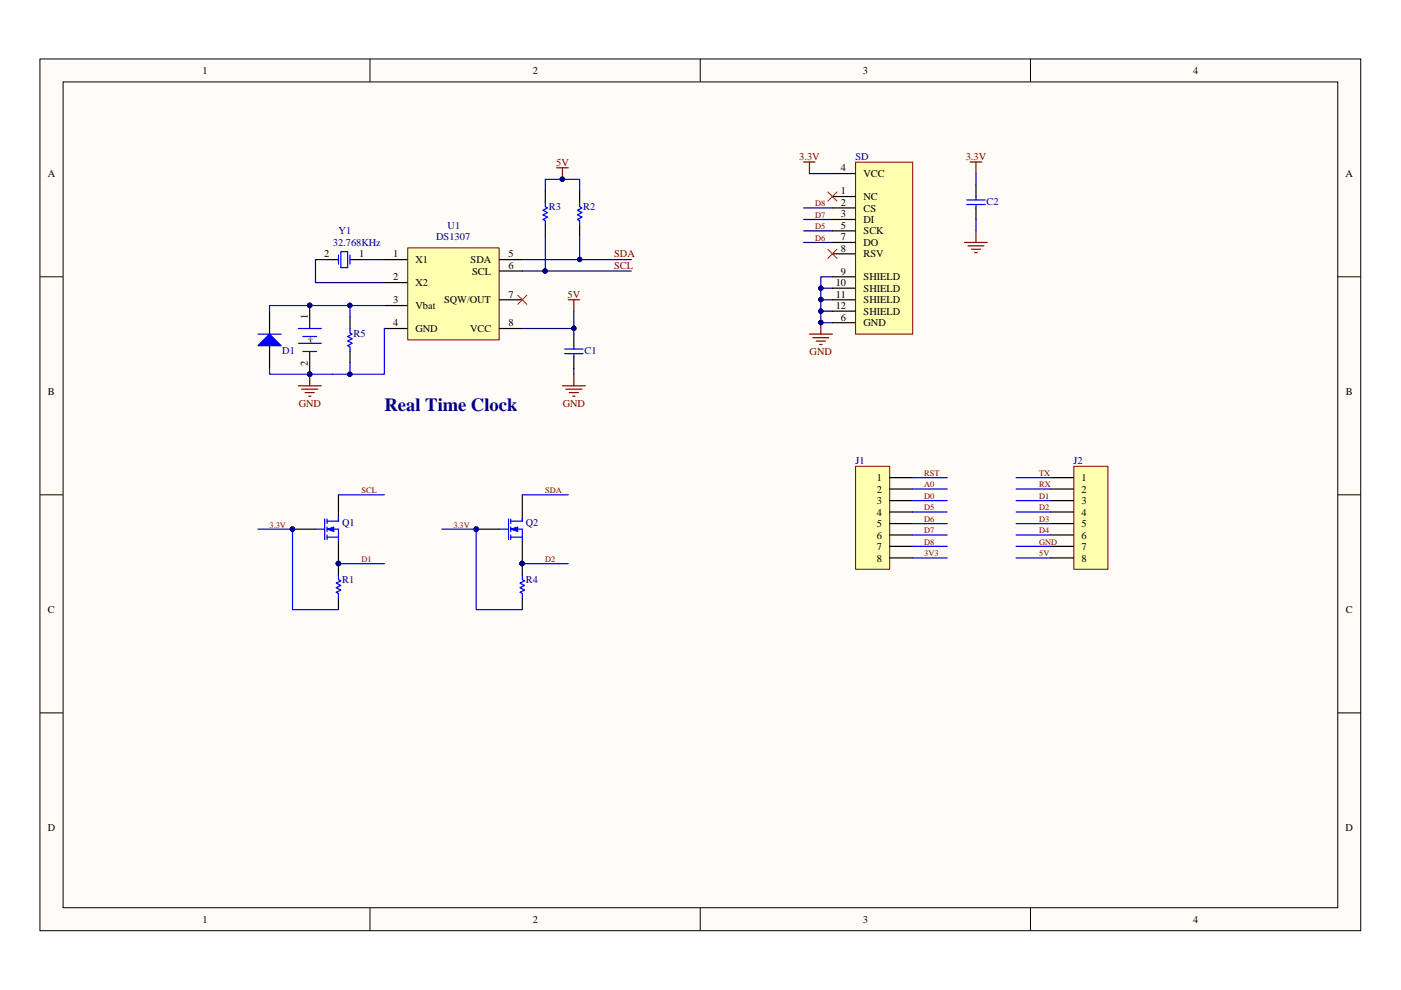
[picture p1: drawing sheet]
<svg xmlns="http://www.w3.org/2000/svg" width="297mm" height="210mm" viewBox="0 0 297 210" stroke-linecap="round" stroke-linejoin="round" font-family="sans-serif">
<path d="M8.5 12.5h280v184.8h-280z" fill="#fffcf8"/>
<path d="M8.5 12.5h280v184.8h-280z" fill="none" stroke="#000" stroke-width=".21"/>
<path d="M13.4 17.4h270.2v175.1h-270.2z" fill="#fffcf8"/>
<g fill="none" stroke="#000" stroke-width=".21">
<path d="M13.4 17.4h270.2v175.1h-270.2zM78.4 12.5v4.8M148.5 12.5v4.8M218.5 12.5v4.8M8.5 58.7h4.8M283.6 58.7h4.9M8.5 104.9h4.8M283.6 104.9h4.9M8.5 151.1h4.8M283.6 151.1h4.9M78.4 192.5v4.9M148.5 192.5v4.9"/>
<path d="M218.5 192.5v4.9"/>
</g>
<path d="M181.4 34.4h12.1v36.4h-12.1z" fill="#ffffb0"/>
<path d="M181.4 34.4h12.1v36.4h-12.1z" fill="none" stroke="#800000" stroke-width=".21"/>
<g fill="none" stroke="#000" stroke-width=".25">
<path d="M176.5 36.8h4.9M69.3 55h2.5M74.2 55h2.4M176.5 41.7h4.9M176.5 44.1h4.9M176.5 46.5h4.9M176.5 49h4.9M176.5 51.4h4.9M176.5 53.8h4.9M176.5 58.7h4.9M121.7 70.8v2.5M121.7 75.7v2.5"/>
<path d="M176.5 68.4h4.9M176.5 61.1h4.9M176.5 63.6h4.9M176.5 66h4.9"/>
</g>
<g fill="none" stroke="#800000" stroke-width=".25">
<path d="M170.4 34.3h2.4M171.6 34.3v2.5M65.7 79.3v2.5M120.5 63.6h2.4M121.7 63.6v2.4M121.7 79.3v2.5M171.6 70.8h4.9M172.3 71.6h3.4M173.1 72.3h1.9M173.8 73h.5M174 68.4v2.4M63.2 81.8h4.9"/>
<path d="M64 82.5h3.4M64.7 83.2h1.9M65.4 84h.5M119.3 81.8h4.8M120 82.5h3.4M120.7 83.2h1.9M121.5 84h.4"/>
</g>
<g fill="#000080" stroke="#000080" stroke-width=".21">
<circle cx="65.7" cy="79.3" r=".46"/>
<circle cx="174" cy="61.1" r=".46"/>
<circle cx="174" cy="63.5" r=".46"/>
<circle cx="174" cy="66" r=".46"/>
<circle cx="174" cy="68.4" r=".46"/>
</g>
<path d="M171.6 36.8h4.9M170.4 51.4h6.1M170.4 44.1h6.1M170.4 49h6.1M170.4 46.5h6.1M176.5 58.7h-2.5v9.7h2.5M174 61.1h2.5M174 63.6h2.5M174 66h2.5" fill="none" stroke="#000080" stroke-width=".25"/>
<path d="M71.8 54.1v1.9M72.3 53.4h1.4v3.3h-1.4zM74.2 54.1v1.9M119.7 75h3.9M119.7 74h3.9M121.7 73.3v.7M121.7 75v.7" fill="none" stroke="#00f" stroke-width=".25"/>
<path d="M86.5 52.6h19.3v19.5h-19.3z" fill="#ffffb0"/>
<path d="M86.4 52.5h19.4v19.6h-19.4z" fill="none" stroke="#800000" stroke-width=".21"/>
<path d="M81.5 55h4.9M81.5 59.9h4.9M105.9 55h4.8M105.9 57.5h4.8M65.7 64.8v4.9M65.7 74.5v4.8M81.5 64.8h4.9M81.5 69.7h4.9M105.9 69.7h4.8M105.9 63.6h4.8" fill="none" stroke="#000" stroke-width=".25"/>
<g fill="#000080" stroke="#000080" stroke-width=".21">
<circle cx="65.7" cy="64.7" r=".46"/>
<circle cx="65.7" cy="79.3" r=".46"/>
<circle cx="122.9" cy="55" r=".46"/>
<circle cx="115.6" cy="57.5" r=".46"/>
<circle cx="121.7" cy="69.6" r=".46"/>
</g>
<path d="M63.2 72.8h4.9M63.2 69.7h4.9M64.2 71.3h2.9M64.2 74.5h2.9" fill="none" stroke="#00f" stroke-width=".25"/>
<path d="M69.3 55h-2.4v4.9h14.6M76.6 55h4.9M110.7 55h23.2M110.7 57.5h23.2M121.7 66v3.7h-11M121.7 69.7v1.1M121.7 78.2v1.1" fill="none" stroke="#000080" stroke-width=".25"/>
<path d="M109.8 62.6l1.9 1.9M111.7 62.6l-1.9 1.9" fill="none" stroke="#f00" stroke-width=".21"/>
<path d="M181.4 98.9h7.2v21.8h-7.2z" fill="#ffffb0"/>
<path d="M181.4 98.9h7.2v21.8h-7.2z" fill="none" stroke="#800000" stroke-width=".21"/>
<path d="M188.6 101.3h4.9M188.6 103.7h4.9M188.6 106.1h4.9M188.6 108.6h4.9M188.6 111h4.9M188.6 113.4h4.9M188.6 115.8h4.9M188.6 118.3h4.9" fill="none" stroke="#000" stroke-width=".25"/>
<path d="M227.7 98.9h7.2v21.8h-7.2z" fill="#ffffb0"/>
<path d="M227.7 98.9h7.2v21.8h-7.2z" fill="none" stroke="#800000" stroke-width=".21"/>
<path d="M62 112.2h4.9M71.8 104.9v4.9M71.8 114.7v4.8M222.8 101.3h4.8M222.8 103.7h4.8M222.8 106.1h4.8M222.8 108.6h4.8M222.8 111h4.8M222.8 113.4h4.8M222.8 115.8h4.8M222.8 118.3h4.8" fill="none" stroke="#000" stroke-width=".25"/>
<g fill="none" stroke="#00f" stroke-width=".25">
<path d="M66.9 112.2h1.9M68.8 110v4.4M69.3 110.5h2.5M69.3 112.2h2.5v2.5M69.3 113.9h2.5M69.3 110v1M69.3 111.7v1M69.3 113.4v1M193.5 115.8h7.3M193.5 118.3h7.3M193.5 111h7.3M193.5 113.4h7.3"/>
<path d="M193.5 106.1h7.3M193.5 108.6h7.3M193.5 101.3h7.3M193.5 103.7h7.3M215.4 115.8h7.4M215.4 118.3h7.4M215.4 111h7.4M215.4 113.4h7.4M215.4 106.1h7.4M215.4 108.6h7.4M215.4 101.3h7.4M215.4 103.7h7.4"/>
</g>
<g fill="#000080" stroke="#000080" stroke-width=".21">
<circle cx="62" cy="112.2" r=".46"/>
<circle cx="71.8" cy="119.5" r=".46"/>
</g>
<path d="M69.3 112.2l1.5-.5v1z" fill="#00f"/>
<path d="M69.3 112.2l1.5-.5v1z" fill="none" stroke="#00f" stroke-width=".21"/>
<g fill="none" stroke="#00f" stroke-width=".25">
<path d="M115.6 42.9v.9l.5 .3-1 .5 1 .5-1 .5 1 .4-1 .5 .5 .3v.9M54.7 112.2h7.3v17.1h9.8M71.8 109.8v.7M71.8 104.9h9.7M71.8 119.5h9.7M105.9 112.2h1.9M107.8 110v4.4M108.3 110.5h2.4M108.3 112.2h2.4v2.5M108.3 113.9h2.4M108.3 110v1M108.3 111.7v1"/>
<path d="M108.3 113.4v1M71.8 121.9v1l.5 .3-1 .4 1 .5-1 .5 1 .5-1 .5 .5 .2v1"/>
</g>
<g fill="#000080" stroke="#000080" stroke-width=".21">
<circle cx="62" cy="112.2" r=".46"/>
<circle cx="71.8" cy="119.5" r=".46"/>
<circle cx="101" cy="112.2" r=".46"/>
<circle cx="110.7" cy="119.5" r=".46"/>
</g>
<path d="M115.6 40.4v2.5M115.6 47.7v2.5M71.8 119.5v2.4M101 112.2h4.9M110.7 104.9v4.9M110.7 114.7v4.8M71.8 126.8v2.5" fill="none" stroke="#000" stroke-width=".25"/>
<path d="M108.3 112.2l1.5-.5v1z" fill="#00f"/>
<path d="M108.3 112.2l1.5-.5v1z" fill="none" stroke="#00f" stroke-width=".21"/>
<path d="M206.9 36.8v2.4M122.9 42.9v.9l.5 .3-1 .5 1 .5-1 .5 1 .4-1 .5 .5 .3v.9M205 43.4h3.9M205 42.4h3.9M206.9 41.7v.7M206.9 43.4v.7M206.9 46.5v2.5M93.7 112.2h7.3v17.1h9.7M110.7 109.8v.7M110.7 104.9h9.8M110.7 119.5h9.8M110.7 121.9v1l.5 .3-1 .4 1 .5-1 .5 1 .5-1 .5 .5 .2v1" fill="none" stroke="#00f" stroke-width=".25"/>
<g fill="#000080" stroke="#000080" stroke-width=".21">
<circle cx="101" cy="112.2" r=".46"/>
<circle cx="110.7" cy="119.5" r=".46"/>
<circle cx="119.2" cy="38" r=".46"/>
</g>
<path d="M206.9 39.2v2.5M122.9 40.4v2.5M122.9 47.7v2.5M206.9 44.1v2.4M57.1 66v4.8M57.1 73.3v4.9M110.7 119.5v2.4M110.7 126.8v2.5" fill="none" stroke="#000" stroke-width=".25"/>
<path d="M118 35.6h2.5M119.3 35.6v2.4M205.7 34.3h2.5M206.9 34.3v2.5M204.5 51.4h4.8M205.2 52.1h3.4M206 52.8h1.9M206.7 53.6h.5M206.9 49v2.4" fill="none" stroke="#800000" stroke-width=".25"/>
<path d="M175.5 40.7l2 1.9M175.5 52.8l2 2M177.5 40.7l-2 1.9M177.5 52.8l-2 2" fill="none" stroke="#f00" stroke-width=".21"/>
<path d="M57.1 70.8l2.5 2.5h-4.9z" fill="#00f"/>
<path d="M115.6 40.4v-2.4h7.3v2.4M115.6 50.2v7.3M122.9 50.2v4.8M54.7 70.8h4.9M57.1 70.8l2.5 2.5h-4.9zM74.2 69.7v.9l.5 .2-1 .5 1 .5-1 .5 1 .5-1 .5 .5 .2v1M74.2 64.8v2.4M74.2 76.9v2.4M81.5 69.7v9.6h-24.4v-1.1M81.5 64.8h-24.4v1.2" fill="none" stroke="#00f" stroke-width=".25"/>
<g fill="#000080" stroke="#000080" stroke-width=".21">
<circle cx="74.2" cy="79.3" r=".46"/>
<circle cx="74.2" cy="64.7" r=".46"/>
<circle cx="65.7" cy="64.7" r=".46"/>
<circle cx="65.7" cy="79.3" r=".46"/>
<circle cx="115.6" cy="57.5" r=".46"/>
<circle cx="119.2" cy="38" r=".46"/>
<circle cx="122.9" cy="55" r=".46"/>
</g>
<path d="M74.2 67.2v2.5M74.2 74.5v2.4" fill="none" stroke="#000" stroke-width=".25"/>
<text font-size="3.9" fill="#000080" x="81.5" y="87.1">Real Time Clock</text>
<g font-size="2.2">
<text x="42.9" y="15.7">1</text>
<text x="112.9" y="15.7">2</text>
<text x="183" y="15.7">3</text>
<text x="252.9" y="15.7">4</text>
<text x="10.1" y="37.6">A</text>
<text x="178.3" y="41.2">1</text>
<text x="178.3" y="36.3">4</text>
<text x="183.1" y="37.6">VCC</text>
<text x="285.3" y="37.6">A</text>
<text x="178.3" y="43.6">2</text>
<text x="178.3" y="46.1">3</text>
<text x="183.1" y="42.4">NC</text>
<text x="183.1" y="44.8">CS</text>
<text x="183.1" y="47.3">DI</text>
<text x="178.3" y="48.5">5</text>
<text x="178.3" y="50.9">7</text>
<text x="178.3" y="53.4">8</text>
<text x="183.1" y="49.7">SCK</text>
<text x="183.1" y="52.2">DO</text>
<text x="68.7" y="54.6">2</text>
<text x="76.2" y="54.6">1</text>
<text x="83.4" y="54.6">1</text>
<text x="83.4" y="59.5">2</text>
<text x="88.1" y="55.8">X1</text>
<text x="99.8" y="55.8">SDA</text>
<text x="100.1" y="58.2">SCL</text>
<text x="107.8" y="54.6">5</text>
<text x="107.8" y="57">6</text>
<text x="178.3" y="58.2">9</text>
<text x="183.1" y="54.6">RSV</text>
<text x="183.1" y="59.5">SHIELD</text>
<text x="83.4" y="64.3">3</text>
<text x="88.1" y="60.7">X2</text>
<text x="88.1" y="65.5">Vbat</text>
<text x="94.1" y="64.3">SQW/OUT</text>
<text x="107.8" y="63.1">7</text>
<text x="177.2" y="60.7">10</text>
<text x="177.2" y="63.1">11</text>
<text x="177.2" y="65.5">12</text>
<text x="183.1" y="61.9">SHIELD</text>
<text x="183.1" y="64.3">SHIELD</text>
<text x="65.2" y="67.7" transform="rotate(-90 65.2 67.7)">1</text>
<text x="83.4" y="69.2">4</text>
<text x="88.1" y="70.4">GND</text>
<text x="99.7" y="70.4">VCC</text>
<text x="107.8" y="69.2">8</text>
<text x="178.3" y="68">6</text>
<text x="183.1" y="69.2">GND</text>
<text x="183.1" y="66.7">SHIELD</text>
<text x="65.2" y="77.6" transform="rotate(-90 65.2 77.6)">2</text>
<text x="66.4" y="72.8" transform="rotate(-90 66.4 72.8)">-</text>
<text x="66.4" y="72.6" transform="rotate(-90 66.4 72.6)">+</text>
<text x="10.2" y="83.8">B</text>
<text x="285.3" y="83.8">B</text>
<text x="185.9" y="102">1</text>
<text x="185.9" y="104.5">2</text>
<text x="185.9" y="106.9">3</text>
<text x="229.3" y="102">1</text>
<text x="229.3" y="104.5">2</text>
<text x="229.3" y="106.9">3</text>
<text x="185.9" y="109.3">4</text>
<text x="185.9" y="111.7">5</text>
<text x="229.3" y="109.3">4</text>
<text x="229.3" y="111.7">5</text>
<text x="185.9" y="114.2">6</text>
<text x="185.9" y="116.6">7</text>
<text x="185.9" y="119.1">8</text>
<text x="229.3" y="114.2">6</text>
<text x="229.3" y="116.6">7</text>
<text x="229.3" y="119.1">8</text>
<text x="10.2" y="130">C</text>
<text x="285.3" y="130">C</text>
<text x="10.1" y="176.2">D</text>
<text x="285.3" y="176.2">D</text>
<text x="42.9" y="195.7">1</text>
<text x="112.9" y="195.7">2</text>
<text x="183" y="195.7">3</text>
<text x="252.9" y="195.7">4</text>
</g>
<g font-size="2.2" fill="#800000">
<text x="117.9" y="35.1">5V</text>
<text x="169.5" y="33.9">3.3V</text>
<text x="204.8" y="33.9">3.3V</text>
<text x="130.2" y="57">SCL</text>
<text x="130.2" y="54.6">SDA</text>
<text x="120.4" y="63.1">5V</text>
<text x="171.7" y="75.3">GND</text>
<text x="63.3" y="86.2">GND</text>
<text x="119.3" y="86.2">GND</text>
</g>
<g font-size="2.2" fill="#000080">
<text x="181.4" y="33.9">SD</text>
<text x="116.3" y="44.6">R3</text>
<text x="123.7" y="44.6">R2</text>
<text x="209.1" y="43.4">C2</text>
<text x="70.6" y="52.2">32.768KHz</text>
<text x="71.8" y="49.7">Y1</text>
<text x="92.5" y="50.9">DS1307</text>
<text x="94.9" y="48.5">U1</text>
<text x="74.9" y="71.4">R5</text>
<text x="59.9" y="75">D1</text>
<text x="123.9" y="75">C1</text>
<text x="181.4" y="98.4">J1</text>
<text x="227.6" y="98.4">J2</text>
<text x="72.5" y="111.5">Q1</text>
<text x="111.5" y="111.5">Q2</text>
<text x="72.5" y="123.7">R1</text>
<text x="111.5" y="123.7">R4</text>
</g>
<g font-size="1.8" fill="#800000">
<text x="172.8" y="43.7">D8</text>
<text x="172.8" y="46.2">D7</text>
<text x="172.8" y="48.6">D5</text>
<text x="172.8" y="51">D6</text>
<text x="196" y="100.9">RST</text>
<text x="220.3" y="100.9">TX</text>
<text x="76.7" y="104.5">SCL</text>
<text x="115.6" y="104.5">SDA</text>
<text x="196" y="103.3">A0</text>
<text x="196" y="105.8">D0</text>
<text x="220.3" y="105.8">D1</text>
<text x="220.3" y="103.3">RX</text>
<text x="57.2" y="111.9">3.3V</text>
<text x="96.1" y="111.9">3.3V</text>
<text x="196" y="108.2">D5</text>
<text x="196" y="110.6">D6</text>
<text x="196" y="113">D7</text>
<text x="220.3" y="108.2">D2</text>
<text x="220.3" y="110.6">D3</text>
<text x="220.3" y="113">D4</text>
<text x="76.7" y="119.1">D1</text>
<text x="115.6" y="119.1">D2</text>
<text x="196" y="115.5">D8</text>
<text x="196" y="117.9">3V3</text>
<text x="220.3" y="115.5">GND</text>
<text x="220.3" y="117.9">5V</text>
</g>
</svg>
